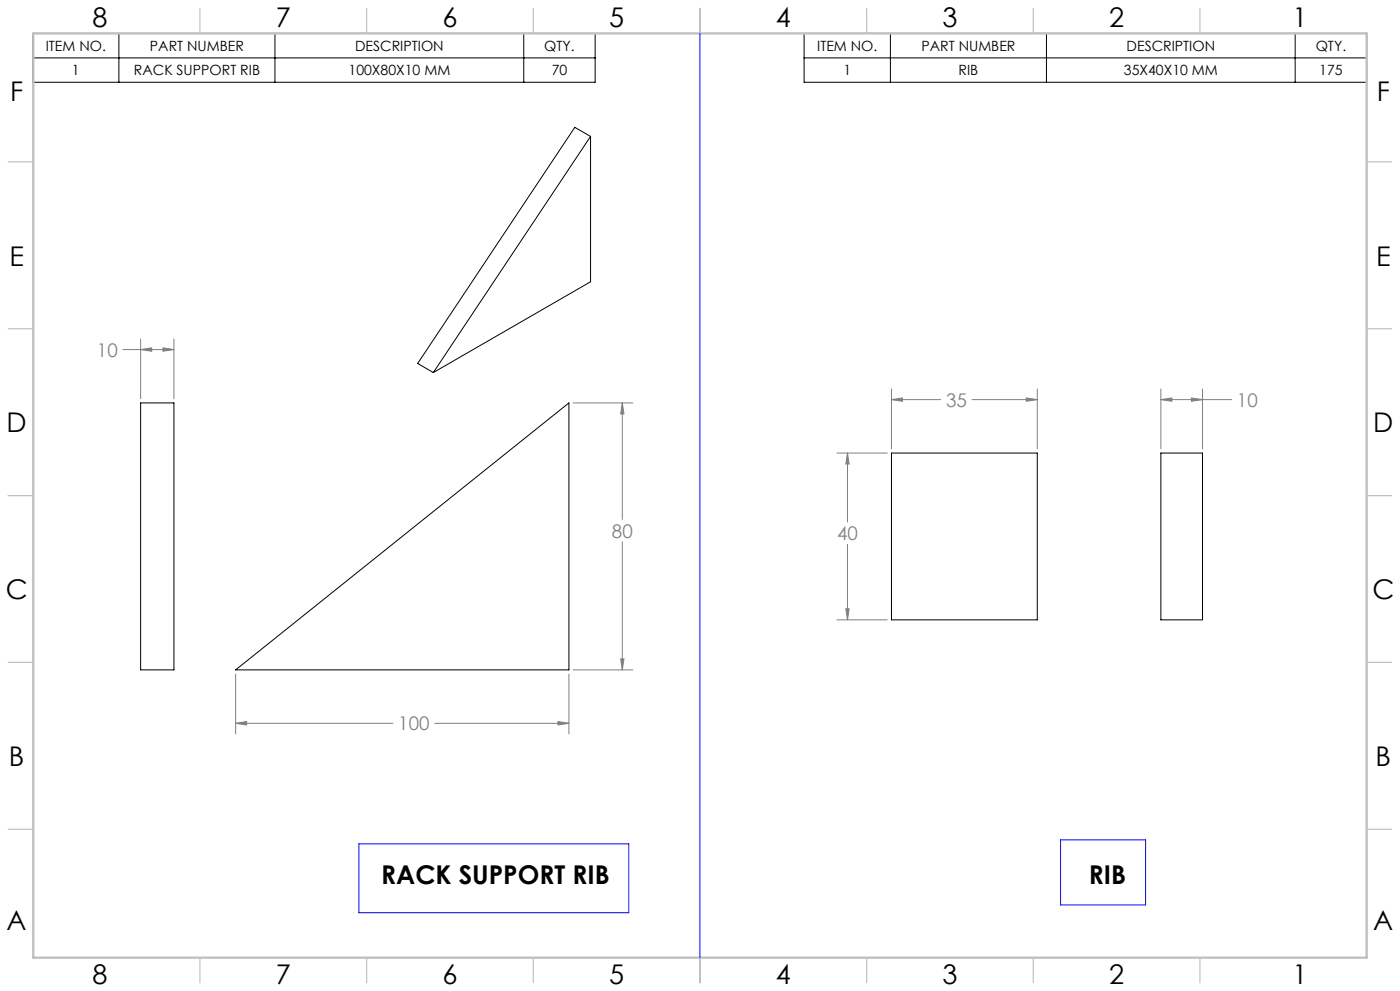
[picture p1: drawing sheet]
<svg xmlns="http://www.w3.org/2000/svg" width="420mm" height="297mm" viewBox="0 0 420 297" stroke-linecap="round" stroke-linejoin="round" font-family="sans-serif">
<g fill="none" stroke="#808080" stroke-width=".3">
<path d="M36.9 104.8h15.3M42.2 104.8l3.3-.6v1.1zM42.2 101.6v17.9M48.9 104.2l3.3 .6-3.3 .5zM52.2 101.6v17.9M267.4 119.8l3.3-.5v1zM267.4 116.6v17.9M267.4 119.8h14.8M291.6 119.8h19.6M307.9 119.3l3.3 .5-3.3 .5zM311.2 116.6v17.9M348.3 119.8h21.2"/>
<path d="M348.3 116.6v17.9M348.3 119.8l3.2-.5v1zM357.4 119.3l3.4 .5-3.4 .5zM360.8 116.6v17.9M171.9 120.8h18M186.7 120.8v34.9M186.7 120.8l.5 3.3h-1zM251.1 135.8h15.1M254.2 135.8v20.6M254.2 135.8l.5 3.3h-.9zM186.7 162.4v38.4M254.2 163.2v22.6"/>
<path d="M186.2 197.5h1l-.5 3.3zM251.1 185.8h15.1M253.8 182.5h.9l-.5 3.3zM70.7 202v18M70.7 216.8h47.2M70.7 216.8l3.3-.6v1.1zM130.4 216.8h40.3M167.4 216.2l3.3 .6-3.3 .5zM170.7 202v18M171.9 200.8h18"/>
</g>
<path d="M9.8 10h168.7v14.7h-168.7zM9.8 17.4h168.7M35.7 10v14.7M82.5 10v14.7M157.1 10v14.7M241.2 10h168.8v14.7h-168.8zM241.2 17.4h168.8M267.1 10v14.7M313.9 10v14.7M388.5 10v14.7" fill="none" stroke="#000" stroke-width=".3"/>
<g fill="none" stroke="#c0c0c0" stroke-width=".35">
<path d="M60 2.5v7.5M110 2.5v7.5M160 2.5v7.5M210 2.5v7.5M260 2.5v7.5M310 2.5v7.5M360 2.5v7.5M2.5 48.5h7.5M410 48.5h7.5M2.5 98.5h7.5M410 98.5h7.5M2.5 148.5h7.5"/>
<path d="M410 148.5h7.5M2.5 198.5h7.5M410 198.5h7.5M2.5 248.5h7.5M410 248.5h7.5M60 287v7.5M110 287v7.5M160 287v7.5M210 287v7.5M260 287v7.5M310 287v7.5M360 287v7.5"/>
</g>
<path d="M10 10h400v277h-400z" fill="none" stroke="#c0c0c0" stroke-width=".7"/>
<path d="M210 10v277M107.7 252.9h80.9v20.6h-80.9zM318.2 251.7h25.5v19.5h-25.5z" fill="none" stroke="#00f" stroke-width=".3"/>
<path d="M186.7 120.8l.5 3.3h-1zM186.2 197.5h1l-.5 3.3zM167.4 216.2l3.3 .6-3.3 .5zM70.7 216.8l3.3-.6v1.1zM48.9 104.2l3.3 .6-3.3 .5zM42.2 104.8l3.3-.6v1.1zM307.9 119.3l3.3 .5-3.3 .5zM267.4 119.8l3.3-.5v1zM253.8 182.5h.9l-.5 3.3zM254.2 135.8l.5 3.3h-.9zM357.4 119.3l3.4 .5-3.4 .5zM348.3 119.8l3.2-.5v1z" fill="#808080"/>
<path d="M177.2 40.9l-47.2 70.8M177.2 40.9v43.6l-47.2 27.2M177.2 40.9l-4.8-2.7-47.1 70.7 4.7 2.8M42.2 120.8h10v80h-10zM267.4 135.8h43.8v50h-43.8zM348.3 135.8h12.5v50h-12.5zM70.7 200.8l100-80v80z" fill="none" stroke="#000" stroke-width=".3"/>
<g font-size="8.1">
<text x="27.8" y="8">8</text>
<text x="82.8" y="8">7</text>
<text x="132.8" y="8">6</text>
<text x="182.8" y="8">5</text>
<text x="232.8" y="8">4</text>
<text x="282.8" y="8">3</text>
<text x="332.8" y="8">2</text>
<text x="387.8" y="8">1</text>
<text x="3" y="30.4">F</text>
<text x="413" y="30.4">F</text>
<text x="2.8" y="79.6">E</text>
<text x="412.8" y="79.6">E</text>
<text x="2" y="129.6">D</text>
<text x="412" y="129.6">D</text>
<text x="1.7" y="179.6">C</text>
<text x="411.7" y="179.6">C</text>
<text x="2.7" y="229.6">B</text>
<text x="412.7" y="229.6">B</text>
<text x="2" y="278.9">A</text>
<text x="412" y="278.9">A</text>
<text x="27.8" y="295">8</text>
<text x="82.8" y="295">7</text>
<text x="132.8" y="295">6</text>
<text x="182.8" y="295">5</text>
<text x="232.8" y="295">4</text>
<text x="282.8" y="295">3</text>
<text x="332.8" y="295">2</text>
<text x="387.8" y="295">1</text>
</g>
<g font-size="7.8">
<text x="114.4" y="264.8">RACK SUPPORT RIB</text>
<text x="326.7" y="264.8">RIB</text>
</g>
<g font-size="5.6" fill="#808080">
<text x="29.1" y="106.9">10</text>
<text x="283.8" y="121.9">35</text>
<text x="371.1" y="121.9">10</text>
<text x="183.6" y="161.2">80</text>
<text x="251.1" y="161.9">40</text>
<text x="119.5" y="218.9">100</text>
</g>
<g font-size="4.2">
<text x="13.7" y="15.2">ITEM NO.</text>
<text x="45" y="15.2">PART NUMBER</text>
<text x="106.5" y="15.2">DESCRIPTION</text>
<text x="163.3" y="15.2">QTY.</text>
<text x="245.2" y="15.2">ITEM NO.</text>
<text x="276.4" y="15.2">PART NUMBER</text>
<text x="338" y="15.2">DESCRIPTION</text>
<text x="394.7" y="15.2">QTY.</text>
<text x="21.6" y="22.5">1</text>
<text x="40.2" y="22.5">RACK SUPPORT RIB</text>
<text x="104.6" y="22.5">100X80X10 MM</text>
<text x="165.5" y="22.5">70</text>
<text x="253" y="22.5">1</text>
<text x="287.6" y="22.5">RIB</text>
<text x="337.2" y="22.5">35X40X10 MM</text>
<text x="395.8" y="22.5">175</text>
</g>
</svg>
